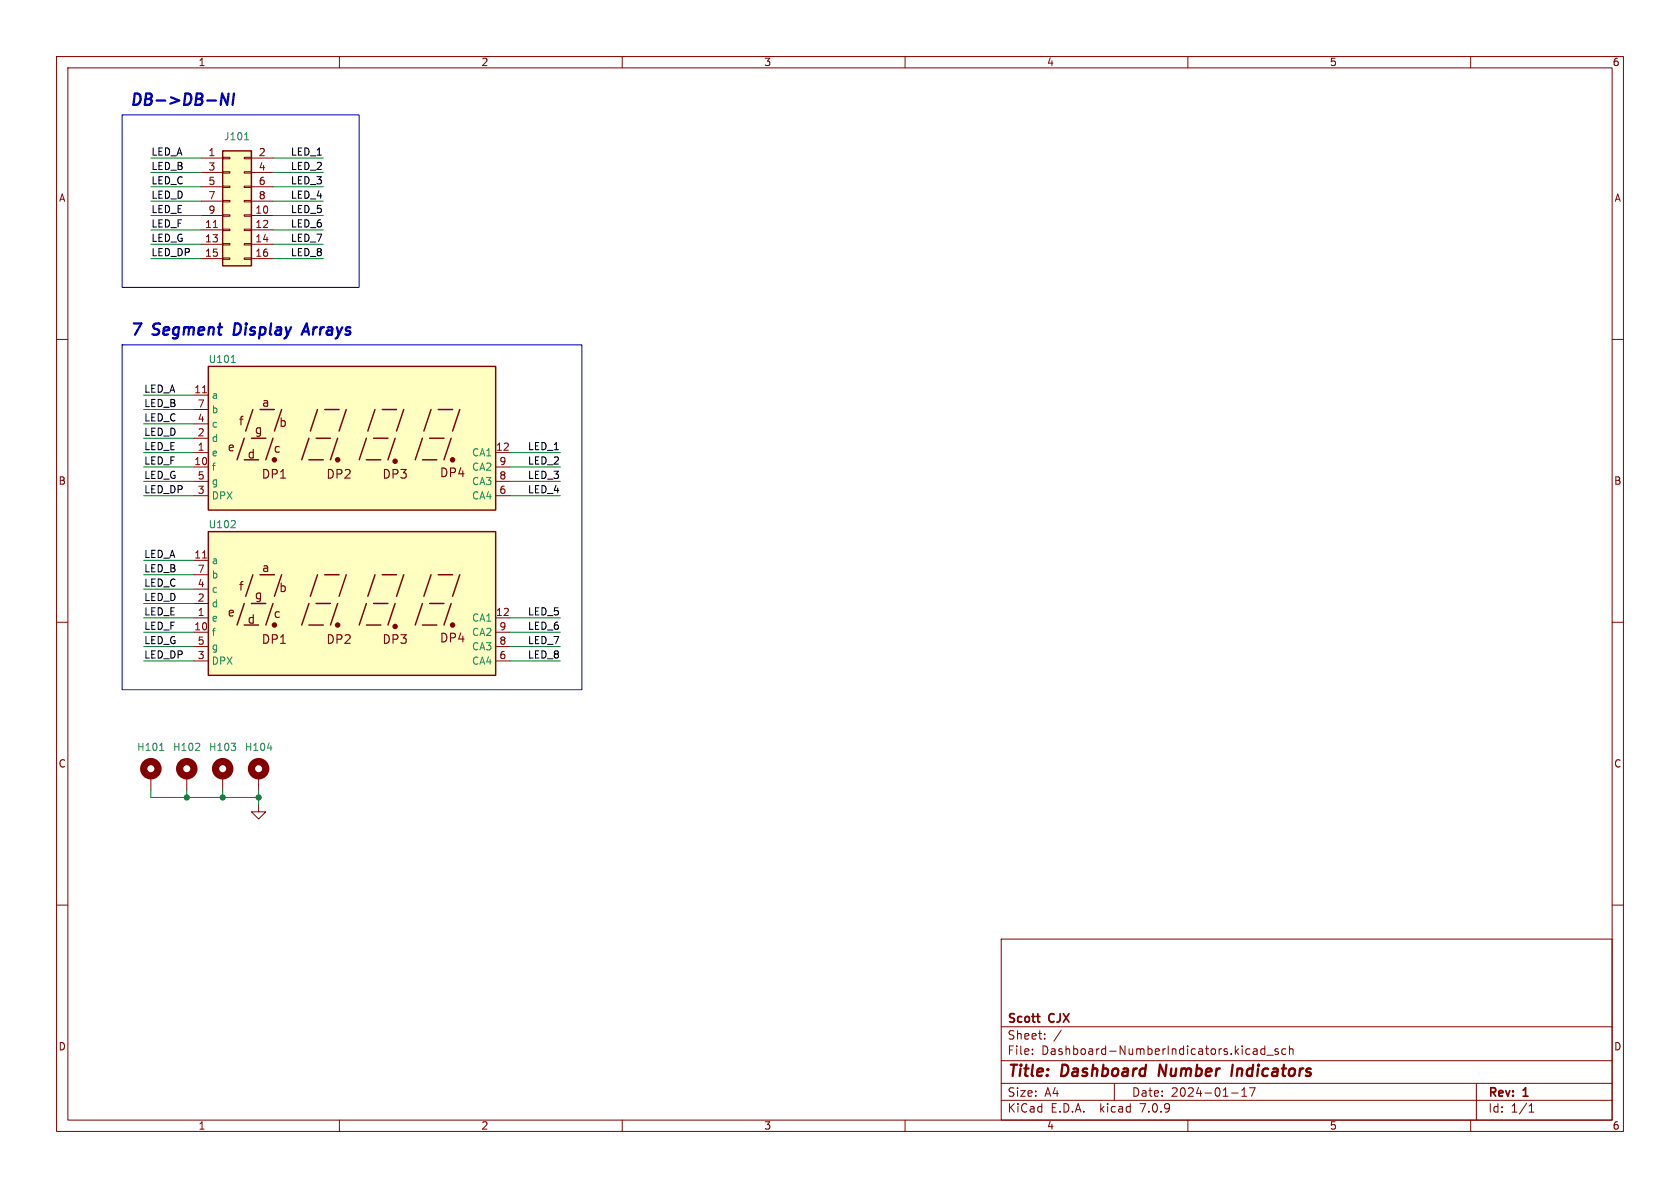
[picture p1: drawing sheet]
<svg xmlns="http://www.w3.org/2000/svg" width="297mm" height="210mm" viewBox="0 0 297 210" stroke-linecap="round" stroke-linejoin="round" font-family="sans-serif">
<path d="M0 0h297v210h-297z" fill="#fff" stroke="#fff" stroke-width=".18"/>
<g fill="none" stroke="#840000" stroke-width=".18">
<path d="M10 10h277v190h-277zM12 12h273v186h-273zM60 10v2M110 10v2M160 10v2M210 10v2M260 10v2M35.6 27.9h3.8M35.6 38.1h3.8M35.6 30.5h3.8M35.6 33h3.8M35.6 35.6h3.8"/>
<path d="M39.4 38h1.2v.2h-1.2zM39.4 35.4h1.2v.3h-1.2zM39.4 32.9h1.2v.2h-1.2zM39.4 30.4h1.2v.2h-1.2zM39.4 27.8h1.2v.3h-1.2zM43.2 38h1.2v.2h-1.2zM43.2 35.4h1.2v.3h-1.2zM43.2 32.9h1.2v.2h-1.2zM43.2 30.4h1.2v.2h-1.2zM43.2 27.8h1.2v.3h-1.2zM44.4 27.9h3.9M44.4 38.1h3.9"/>
<path d="M44.4 30.5h3.9M44.4 33h3.9M44.4 35.6h3.9M10 60h2M35.6 40.6h3.8M35.6 43.2h3.8M35.6 45.7h3.8M37.7 40.2h.7M39.4 45.6h1.2v.2h-1.2zM39.4 43.1h1.2v.2h-1.2zM39.4 40.5h1.2v.3h-1.2zM43.2 45.6h1.2v.2h-1.2z"/>
<path d="M43.2 43.1h1.2v.2h-1.2zM43.2 40.5h1.2v.3h-1.2zM44.4 40.6h3.9M44.4 43.2h3.9M44.4 45.7h3.9M285 60h2M34.3 69.9h2.5M34.3 77.5h2.5M34.3 74.9h2.5M34.3 72.4h2.5M35.8 69.4h.7M34.3 80h2.5"/>
<path d="M34.3 82.6h2.5M34.3 87.6h2.5M34.3 85.1h2.5M34.3 99.1h2.5M35.8 98.6h.7M87.6 80h2.6M87.6 82.6h2.6M87.6 87.6h2.6M87.6 85.1h2.6M10 110h2M34.3 109.2h2.5M34.3 111.8h2.5"/>
<path d="M34.3 106.7h2.5M34.3 116.8h2.5M34.3 104.1h2.5M34.3 114.3h2.5M34.3 101.6h2.5M87.6 109.2h2.6M87.6 111.8h2.6M87.6 116.8h2.6M87.6 114.3h2.6M285 110h2M26.7 137.2v2.5M33 137.2v2.5"/>
<path d="M39.4 137.2v2.5M45.7 137.2v2.5M10 160h2M45.7 142.2v1.3h1.3l-1.3 1.3-1.3-1.3h1.3M285 160h2M177 166h108v32h-108zM60 198v2M110 198v2M160 198v2M177 194.5h108M177 191.5h108M177 187.5h108"/>
<path d="M177 181.5h108M182.5 186.3v.1M182.5 185.5v.1M184.7 183.6v.1M184.7 182.8v.1M187.6 182.1l-1.3 2M197 191.5v3M210 198v2M217.7 193.2h1.2M219.5 193.8h.9M219.5 192.7l.5-.4v1.5M220.9 192.3h1l-.7 1.5"/>
<path d="M221.7 185.4h.3l.2 .2v.8M222.2 186.3l-.5 .1M222.2 185.8h-.5M223.6 185.5l-.4-.1-.3 .3v.4l.1 .2h.6M223.6 184.9v1.5M224 186.5h1.1M226 185.5l-.4-.1-.2 .2 .1 .2 .5 .2v.3h-.6M227.3 185.5l-.4-.1-.3 .3v.4l.1 .2h.6M228 185.5l.2-.1 .3 .1 .1 .9M228 184.9v1.5M260 198v2M261 191.5v6.5"/>
<path d="M270.3 196.6h.9M270.3 195.5l.4-.4v1.5"/>
</g>
<path d="M205.1 188.2l-.3 2M217.9 188.2l-.2 2" fill="none" stroke="#840000" stroke-width=".4"/>
<g fill="none" stroke="#840000" stroke-width="1.3">
<circle cx="26.7" cy="135.9" r="1.27"/>
<circle cx="33" cy="135.9" r="1.27"/>
<circle cx="39.4" cy="135.9" r="1.27"/>
<circle cx="45.7" cy="135.9" r="1.27"/>
</g>
<path d="M43.2 24.7h.8M40.9 64.1h.7M40.8 93.3h.8M41.5 92.1v.5M28.2 132.7h.8M34.5 132.7h.8M35.2 131.5v.4M40.9 131.4h.8l-.5 .5M41.6 132v.5M47.3 132.2h.8" fill="none" stroke="#008484" stroke-width=".18"/>
<g fill="#ffffc2" stroke="#ffffc2" stroke-width=".18">
<path d="M36.8 64.8h50.8v25.4h-50.8z"/>
<path d="M39.4 26.7h5v20.3h-5z"/>
<path d="M36.8 94h50.8v25.4h-50.8z"/>
</g>
<g fill="none" stroke="#840000" stroke-width=".25">
<path d="M39.4 26.7h5v20.3h-5zM36.8 64.8h50.8v25.4h-50.8zM43.2 77.5l-1.3 3.8M44.4 77.5h2.6M44.7 72.4l-1.3 3.8M46 72.4h2.5M48.3 77.5l-1.3 3.8M49.8 72.4l-1.3 3.8M54.6 77.5l-1.3 3.8M55.9 77.5h2.5M56.1 72.4l-1.2 3.8M57.4 72.4h2.5"/>
<path d="M59.7 77.5l-1.3 3.8M61.2 72.4l-1.3 3.8M64.8 77.5l-1.3 3.8M66 77.5h2.6M66.3 72.4l-1.3 3.8M67.6 72.4h2.5M69.8 77.5l-1.2 3.8M71.4 72.4l-1.3 3.8M74.7 77.5l-1.3 3.8M75.9 77.5h2.6M76.2 72.4l-1.3 3.8M77.5 72.4h2.5"/>
<path d="M79.8 77.5l-1.3 3.8M81.3 72.4l-1.3 3.8M36.8 94h50.8v25.4h-50.8zM43.2 81.3h2.5M54.6 81.3h2.5M64.8 81.3h2.5M74.7 81.3h2.5M43.2 106.7l-1.3 3.8M43.2 110.5h2.5M44.4 106.7h2.6M44.7 101.6l-1.3 3.8M46 101.6h2.5"/>
<path d="M48.3 106.7l-1.3 3.8M49.8 101.6l-1.3 3.8M54.6 110.5h2.5M54.6 106.7l-1.3 3.8M55.9 106.7h2.5M56.1 101.6l-1.2 3.8M57.4 101.6h2.5M59.7 106.7l-1.3 3.8M61.2 101.6l-1.3 3.8M64.8 106.7l-1.3 3.8M64.8 110.5h2.5M66 106.7h2.6"/>
<path d="M66.3 101.6l-1.3 3.8M67.6 101.6h2.5M69.8 106.7l-1.2 3.8M71.4 101.6l-1.3 3.8M74.7 110.5h2.5M74.7 106.7l-1.3 3.8M75.9 106.7h2.6M76.2 101.6l-1.3 3.8M77.5 101.6h2.5M79.8 106.7l-1.3 3.8M81.3 101.6l-1.3 3.8"/>
</g>
<g fill="#840000" stroke="#840000" stroke-width=".25">
<circle cx="48.5" cy="81.3" r=".36"/>
<circle cx="59.7" cy="81.3" r=".36"/>
<circle cx="69.8" cy="81.5" r=".36"/>
<circle cx="80" cy="81.3" r=".36"/>
<circle cx="48.5" cy="110.5" r=".36"/>
<circle cx="59.7" cy="110.5" r=".36"/>
<circle cx="69.8" cy="110.7" r=".36"/>
<circle cx="80" cy="110.5" r=".36"/>
</g>
<path d="M40.4 16.5l-.2 2-.9-2-.3 2M41.4 16.5l-.3 2M41.6 57.2l-.3 2h.5M53.3 59.2l.9-2 .4 2M53.6 58.6h.9" fill="none" stroke="#0000c2" stroke-width=".4"/>
<path d="M21.6 20.3h41.9v30.5h-41.9zM21.6 61h81.3v60.9h-81.3z" fill="none" stroke="#0000c2" stroke-width=".18"/>
<g fill="none" stroke="#008400" stroke-width=".18">
<path d="M26.7 38.1h8.9M26.7 35.6h8.9M26.7 33h8.9M26.7 27.9h8.9M26.7 30.5h8.9M48.3 38.1h8.8M48.3 35.6h8.8M48.3 33h8.8M48.3 27.9h8.8M48.3 30.5h8.8M26.7 40.6h8.9M26.7 45.7h8.9"/>
<path d="M26.7 43.2h8.9M48.3 40.6h8.8M48.3 45.7h8.8M48.3 43.2h8.8M25.4 74.9h8.9M25.4 77.5h8.9M25.4 72.4h8.9M25.4 69.9h8.9M25.4 99.1h8.9M25.4 82.6h8.9M25.4 85.1h8.9M25.4 80h8.9"/>
<path d="M25.4 87.6h8.9M90.2 82.6h8.9M90.2 85.1h8.9M90.2 80h8.9M90.2 87.6h8.9M25.4 114.3h8.9M25.4 116.8h8.9M25.4 111.8h8.9M25.4 109.2h8.9M25.4 106.7h8.9M25.4 101.6h8.9M25.4 104.1h8.9"/>
<path d="M90.2 114.3h8.9M90.2 116.8h8.9M90.2 111.8h8.9M90.2 109.2h8.9M26.7 139.7v1.3h19M33 139.7v1.3M39.4 139.7v1.3M45.7 139.7v2.5"/>
</g>
<g fill="#008400" stroke="#008400" stroke-width=".18">
<circle cx="33" cy="141" r=".46"/>
<circle cx="39.4" cy="141" r=".46"/>
<circle cx="45.7" cy="141" r=".46"/>
</g>
<g font-size="2.8" fill="#0000c2">
<text x="22.9" y="18.8">DB-&gt;DB-NI</text>
<text x="22.9" y="59.4">7</text>
<text x="27.1" y="59.4">Segment</text>
<text x="42.2" y="59.4">Display</text>
<text x="55.3" y="59.4">Arrays</text>
</g>
<g font-size="2.8" fill="#840000">
<text x="178" y="190.9">Title:</text>
<text x="187.7" y="190.9">Dashboard</text>
<text x="205.7" y="190.9">Number</text>
<text x="219.4" y="190.9">Indicators</text>
</g>
<g font-size="2.1" fill="#840000">
<text x="42.1" y="75.5">f</text>
<text x="44.9" y="77">g</text>
<text x="46.2" y="72.2">a</text>
<text x="49.2" y="75.7">b</text>
<text x="40.1" y="80">e</text>
<text x="43.6" y="81.3">d</text>
<text x="48.2" y="80.3">c</text>
<text x="46.1" y="84.9">DP1</text>
<text x="57.6" y="84.9">DP2</text>
<text x="67.5" y="84.9">DP3</text>
<text x="77.6" y="84.6">DP4</text>
<text x="46.2" y="101.4">a</text>
<text x="42.1" y="104.7">f</text>
<text x="44.9" y="106.2">g</text>
<text x="49.2" y="104.9">b</text>
<text x="40.1" y="109.3">e</text>
<text x="43.6" y="110.5">d</text>
<text x="48.2" y="109.5">c</text>
<text x="77.6" y="113.8">DP4</text>
<text x="46.1" y="114.1">DP1</text>
<text x="57.6" y="114.1">DP2</text>
<text x="67.5" y="114.1">DP3</text>
<text x="178" y="184">Sheet:</text>
<text x="178" y="181.2">Scott</text>
<text x="185.5" y="181.2">CJX</text>
<text x="178" y="186.7">File:</text>
<text x="184.1" y="186.7">Dashboard-NumberIndicators.kicad_sch</text>
<text x="178" y="196.9">KiCad</text>
<text x="178" y="194.1">Size:</text>
<text x="184.7" y="194.1">A4</text>
<text x="185.7" y="196.9">E.D.A.</text>
<text x="194.6" y="196.9">kicad</text>
<text x="200" y="194.1">Date:</text>
<text x="201.8" y="196.9">7.0.9</text>
<text x="207" y="194.1">2024-01-17</text>
<text x="263" y="194.3">Rev:</text>
<text x="263" y="196.9">Id:</text>
<text x="267.1" y="196.9">1/1</text>
<text x="269.4" y="194.3">1</text>
</g>
<g font-size="1.8" fill="#840000">
<text x="35" y="11.9">1</text>
<text x="85" y="11.9">2</text>
<text x="135" y="11.9">3</text>
<text x="185" y="11.9">4</text>
<text x="235" y="11.9">5</text>
<text x="285" y="11.9">6</text>
<text x="36.8" y="27.7">1</text>
<text x="45.6" y="27.7">2</text>
<text x="10.3" y="35.9">A</text>
<text x="36.8" y="30.2">3</text>
<text x="36.8" y="32.8">5</text>
<text x="36.8" y="35.3">7</text>
<text x="45.6" y="30.2">4</text>
<text x="45.6" y="32.8">6</text>
<text x="45.6" y="35.3">8</text>
<text x="285.3" y="35.9">A</text>
<text x="36.2" y="40.4">11</text>
<text x="36.8" y="37.8">9</text>
<text x="45" y="37.8">10</text>
<text x="45" y="40.4">12</text>
<text x="36.2" y="42.9">13</text>
<text x="36.2" y="45.5">15</text>
<text x="45" y="42.9">14</text>
<text x="45" y="45.5">16</text>
<text x="34.2" y="69.6">11</text>
<text x="34.9" y="77.2">2</text>
<text x="34.9" y="74.7">4</text>
<text x="34.9" y="72.1">7</text>
<text x="34.2" y="82.3">10</text>
<text x="34.9" y="79.8">1</text>
<text x="87.6" y="79.8">12</text>
<text x="88.2" y="82.3">9</text>
<text x="10.3" y="85.9">B</text>
<text x="34.9" y="87.4">3</text>
<text x="34.9" y="84.8">5</text>
<text x="88.2" y="87.4">6</text>
<text x="88.2" y="84.8">8</text>
<text x="285.3" y="85.9">B</text>
<text x="34.2" y="98.8">11</text>
<text x="34.9" y="101.3">7</text>
<text x="34.9" y="106.4">2</text>
<text x="34.9" y="103.9">4</text>
<text x="34.2" y="111.5">10</text>
<text x="34.9" y="109">1</text>
<text x="87.6" y="109">12</text>
<text x="88.2" y="111.5">9</text>
<text x="34.9" y="116.6">3</text>
<text x="34.9" y="114">5</text>
<text x="88.2" y="116.6">6</text>
<text x="88.2" y="114">8</text>
<text x="10.3" y="135.9">C</text>
<text x="285.3" y="135.9">C</text>
<text x="10.3" y="185.9">D</text>
<text x="285.3" y="185.9">D</text>
<text x="35" y="199.9">1</text>
<text x="85" y="199.9">2</text>
<text x="135" y="199.9">3</text>
<text x="185" y="199.9">4</text>
<text x="235" y="199.9">5</text>
<text x="285" y="199.9">6</text>
</g>
<g font-size="1.8">
<text x="26.7" y="27.6">LED_A</text>
<text x="51.3" y="27.6">LED_1</text>
<text x="26.7" y="30.1">LED_B</text>
<text x="26.7" y="32.7">LED_C</text>
<text x="26.7" y="35.2">LED_D</text>
<text x="51.3" y="35.2">LED_4</text>
<text x="51.3" y="30.1">LED_2</text>
<text x="51.3" y="32.7">LED_3</text>
<text x="26.7" y="37.8">LED_E</text>
<text x="26.7" y="40.3">LED_F</text>
<text x="51.3" y="37.8">LED_5</text>
<text x="51.3" y="40.3">LED_6</text>
<text x="26.7" y="45.4">LED_DP</text>
<text x="26.7" y="42.8">LED_G</text>
<text x="51.3" y="42.8">LED_7</text>
<text x="51.3" y="45.4">LED_8</text>
<text x="25.4" y="69.5">LED_A</text>
<text x="25.4" y="72">LED_B</text>
<text x="25.4" y="74.6">LED_C</text>
<text x="25.4" y="77.1">LED_D</text>
<text x="25.4" y="79.7">LED_E</text>
<text x="25.4" y="82.2">LED_F</text>
<text x="93.2" y="79.7">LED_1</text>
<text x="93.2" y="82.2">LED_2</text>
<text x="25.4" y="87.3">LED_DP</text>
<text x="25.4" y="84.7">LED_G</text>
<text x="93.2" y="87.3">LED_4</text>
<text x="93.2" y="84.7">LED_3</text>
<text x="25.4" y="98.7">LED_A</text>
<text x="25.4" y="101.3">LED_B</text>
<text x="25.4" y="106.3">LED_D</text>
<text x="25.4" y="103.8">LED_C</text>
<text x="25.4" y="108.9">LED_E</text>
<text x="25.4" y="114">LED_G</text>
<text x="25.4" y="111.4">LED_F</text>
<text x="93.2" y="108.9">LED_5</text>
<text x="93.2" y="111.4">LED_6</text>
<text x="93.2" y="114">LED_7</text>
<text x="25.4" y="116.5">LED_DP</text>
<text x="93.2" y="116.5">LED_8</text>
</g>
<g font-size="1.8" fill="#008484">
<text x="39.5" y="25">J101</text>
<text x="36.8" y="64.4">U101</text>
<text x="37.3" y="70.7">a</text>
<text x="37.3" y="75.8">c</text>
<text x="37.3" y="73.3">b</text>
<text x="37.3" y="80.9">e</text>
<text x="37.3" y="83.4">f</text>
<text x="37.3" y="78.3">d</text>
<text x="83.4" y="80.9">CA1</text>
<text x="83.4" y="83.4">CA2</text>
<text x="37.3" y="88.5">DPX</text>
<text x="37.3" y="86">g</text>
<text x="83.4" y="88.5">CA4</text>
<text x="83.4" y="86">CA3</text>
<text x="36.8" y="93.6">U102</text>
<text x="37.3" y="99.9">a</text>
<text x="37.3" y="107.5">d</text>
<text x="37.3" y="105">c</text>
<text x="37.3" y="102.5">b</text>
<text x="37.3" y="110.1">e</text>
<text x="37.3" y="112.6">f</text>
<text x="83.4" y="110.1">CA1</text>
<text x="83.4" y="112.6">CA2</text>
<text x="37.3" y="117.7">DPX</text>
<text x="37.3" y="115.2">g</text>
<text x="83.4" y="117.7">CA4</text>
<text x="83.4" y="115.2">CA3</text>
<text x="24.1" y="132.9">H101</text>
<text x="30.5" y="132.9">H102</text>
<text x="36.8" y="132.9">H103</text>
<text x="43.2" y="132.9">H104</text>
</g>
</svg>
